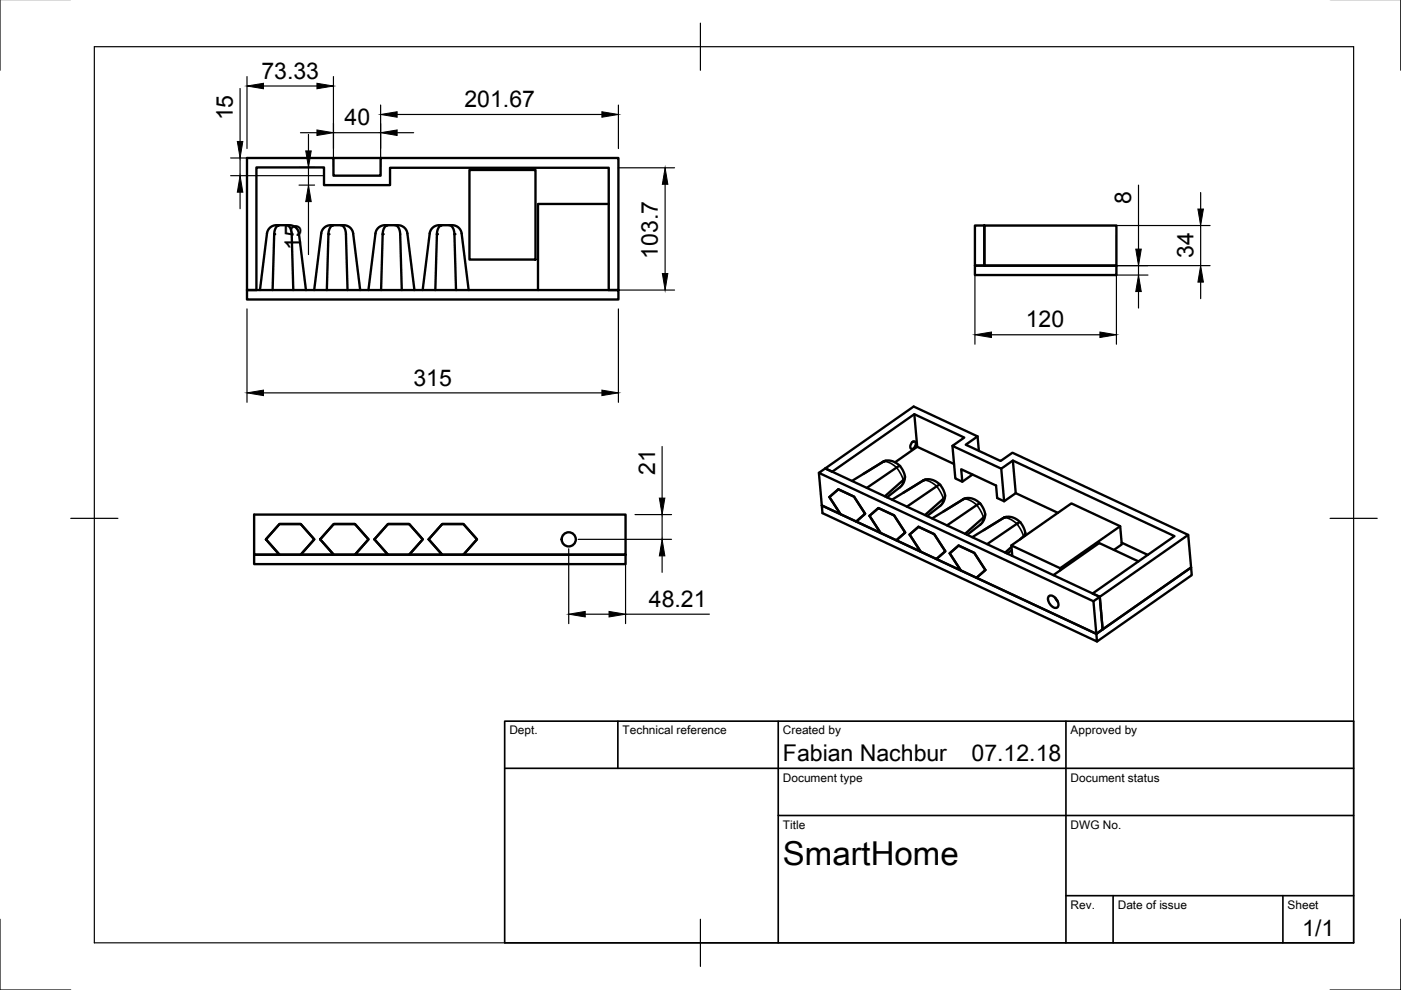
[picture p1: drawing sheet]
<svg xmlns="http://www.w3.org/2000/svg" width="297mm" height="210mm" viewBox="0 0 297 210" stroke-linecap="round" stroke-linejoin="round" font-family="sans-serif">
<!-- layer: Visible -->
<g fill="#000">
<circle cx="58.1" cy="49.6" r=".25"/>
<circle cx="69.6" cy="49.6" r=".25"/>
<circle cx="81.1" cy="49.6" r=".25"/>
<circle cx="92.6" cy="49.6" r=".25"/>
<circle cx="96.3" cy="49.6" r=".25"/>
<circle cx="187.3" cy="97.8" r=".25"/>
<circle cx="195.8" cy="101.8" r=".25"/>
<circle cx="212.8" cy="109.8" r=".25"/>
<circle cx="215.6" cy="111.1" r=".25"/>
</g>
<g fill="none" stroke="#000" stroke-width=".5">
<path d="M52.4 33.5h18.3v3.7h10v-3.7h50.4v28h-2v-25.9h-46.4v3.6h-14v-3.7h-14.3v26h-2zM70.7 33.5h10M99.5 36h14v19h-14zM59.2 47.7l1.8 .1 .5 .5 .3 .7 .4 12.5M60.7 47.7l1 .1 .7 .2 .6 .5 .3 .6 1.6 12.4M70.7 47.7l1.9 .1 .4 .5 .3 .7 .4 12.5M72.2 47.7l1 .1 .7 .2 .6 .5 .3 .7 1.6 12.3M82.2 47.7l1.9 .1 .4 .5 .3 .7 .4 12.5M83.7 47.7l1 .1 .7 .2 .6 .5 .3 .7 1.6 12.3M93.7 47.7l1.8 .1 .5 .5 .3 .7 .4 12.5M95.2 47.7l1 .1 .7 .2 .6 .5 .3 .7 1.6 12.3M129.1 43.2h-15v18.3"/>
<path d="M206.7 56.3h30v2h-30zM206.7 47.8h2v8.5h-2zM208.7 47.8h28v8.5h-28zM52.4 61.5h78.7v2h-78.7zM55.1 61.5l1.6-12.3 .3-.7 .6-.5 .7-.2 .9-.1-.7 .5-.3 1.2-.4 12.1M66.6 61.5l1.6-12.3 .3-.7 .6-.5 .7-.2 .9-.1-.7 .5-.3 1.2-.4 12.1M78.1 61.5l1.6-12.4 .3-.6 .6-.5 .7-.2 .9-.1-.7 .5-.4 1.2-.3 12.1M89.6 61.5l1.6-12.3 .3-.7 .6-.5 .7-.2 .9-.1-.7 .5-.3 1.2-.4 12.1M187.6 97.7l-4.6 2.8M189.8 98l4.7-3.3 7.8 3.7M190.8 98.8l-.7-.6-.8-.4-.8-.2-.8 .1-7.1 4.3M190.8 98.8l-.6 .3-6.4 4.3"/>
<path d="M190.8 98.8l.9 1.5 .2 .7-.1 .4-4.2 3.8M193.3 93.9l.7-.3a1.01 1.01 0 0 1-.8 1.6 .87 .87 0 0 1 .1-1.3zM193.9 87.8l.6 6.9M201.9 94.5l.6 6.9 1.5 .7 2.2-1.5M207.3 92.5l.2 3.1M212.3 99.4l.6 6.9M214.7 97.6l.7 7M53.9 117.6h78.7v2h-78.7zM53.9 109.1h78.7v8.5h-34.3l2.8-3.2-2.8-3.3h-4.5l-2.9 3.3 2.9 3.2h-7l2.8-3.2-2.8-3.3h-4.5l-2.9 3.3 2.9 3.2h-7l2.8-3.2-2.8-3.3h-4.5l-2.9 3.3 2.9 3.2h-7l2.8-3.2-2.8-3.3h-4.5l-2.9 3.3 2.9 3.2h-5.4zM59.3 111.1h4.5l2.8 3.3-2.8 3.2h-4.5l-2.9-3.2zM70.8 111.1h4.5l2.8 3.3-2.8 3.2h-4.5l-2.9-3.2zM82.3 111.1h4.5l2.8 3.3-2.8 3.2h-4.5l-2.9-3.2z"/>
<path d="M93.8 111.1h4.5l2.8 3.3-2.8 3.2h-4.5l-2.9-3.2zM173.6 100.3l.6 6.9 4 1.8-2.4-3.6 1.9-1.7 3.4 1.6 2.3 3.6-1.9 1.7 5.2 2.4-2.3-3.6 1.8-1.7 3.4 1.6 2.3 3.6-1.9 1.7 5.2 2.4-2.3-3.7 1.8-1.6 3.4 1.5 2.3 3.7-1.9 1.6 5.2 2.5-2.3-3.7 1.8-1.6 3.4 1.5 2.3 3.7-1.9 1.6 25.4 11.9-.6-6.9 1.4-1M175.8 105.4l1.9-1.7 3.4 1.6 2.3 3.6-1.9 1.7-3.3-1.6zM184.4 109.4l1.8-1.7 3.4 1.6 2.3 3.6-1.9 1.7-3.3-1.6zM191.9 101.1l-.2 1-.5 .9-3.1 2.4M192.3 107.4l6.4-4.3 .6-.3 .9 1.4 .2 .8-.1 .4-4.2 3.8M192.9 113.3l1.8-1.6 3.4 1.5 2.3 3.7-1.9 1.6-3.3-1.5zM196.1 101.7l-4.6 2.8M199.3 102.8l-.7-.6-.8-.4-.8-.2-.8 .1-7.1 4.2M200.4 105.1l-.2 1-.5 .8-3.1 2.5M201.4 117.3l1.8-1.6 3.4 1.5 2.3 3.7-1.9 1.6-3.3-1.5zM204 102.1l-.2-2.6 7.4 3.4 .2 2.7 1.5 .7 2.5-1.7"/>
<path d="M204.3 105.8l.8-.2 1 .1 .9 .4 .8 .7M204.3 105.8h.1M204.3 105.8l-6.7 4.1M204.6 105.7l-4.6 2.7M207.8 106.8l-.6 .2-6.4 4.4M207.8 106.8l.9 1.5 .2 .7-.1 .4-4.2 3.8M208.9 109l-.2 1.1-.5 .8-3.1 2.5M213.1 109.7l-4.6 2.7M214.4 115.6l10.4 4.9v.4M214.5 116l-1.4 1.2M214.5 116.6l-.9 .8M215.4 104.6l8.9 4.1"/>
<path d="M216.3 110.7l-1.5-1-.8-.1h-.8l-7.1 4.3M216.3 110.7l-.6 .3-6.4 4.4M216.3 110.7l.7 1.2 .4 1.1-.2 .5-.9 .8M217.4 113l-.1 .6M236.2 116.6l1.6-1.2-.3-3.8-10.3-4.9-12.8 8.9 .2 2.3M237.5 111.6l-12.7 8.9M237.8 115.1l5.5 2.5M241.4 119l-8.3-3.9-9.8 6.8M251.9 113.4l.6 6.9-18.7 13.2-.6-7-1.5-.7 17.3-12.1-34.3-16.1-2.4 1.8-10.4-4.9 2.5-1.7-10.5-5-17.5 12.2-1.4-.7 18.7-13.1 13.6 6.3-2.5 1.8 7.3 3.4 2.6-1.7 37.2 17.4-18.7 13.1M222.3 126.4a1.29 1.29 0 0 1 1.8 .9 1.14 1.14 0 0 1-.1 1.6 1.86 1.86 0 0 1-1.7-2.5zM223.7 126.7l.5 .8M233.2 126.5l.6 7-1.4 .9-58.2-27.2 .2 1.6 58.2 27.2-.2-1.6 20.1-14.1 .2 1.6-20.1 14.1"/>
<path d="M233.2 126.5l-58.2-27.2-1.4 1 58.2 27.2"/>
<circle cx="120.6" cy="114.4" r="1.5"/>
</g>
<!-- layer: Visible Narrow -->
<path d="M187.1 98l.7-.1 .9 .2 1.1 .8 .6 .7 1.1 2.2-.2 .9-.5 .6M195.6 101.9l.6-.1 1 .3 1.1 .8 .6 .7 1.1 2.1-.2 .9-.5 .7M204.1 105.9l.6-.1 .9 .3 1.1 .7 .7 .7 1.1 2.2-.2 .9-.5 .7M212.6 109.9l.5-.1 .8 .1 1.6 1.1 1.1 1.6 .4 1.2" fill="none" stroke="#000" stroke-width=".35"/>
<!-- layer: Border -->
<path d="M0 -.1v15M297 -.1v15M20 9.9h267v190h-267zM148.5 4.9v10M15 109.9h10M282 109.9h10M0 194.9v15h15M148.5 194.9v10M297 194.9v15h-15" fill="none" stroke="#000" stroke-width=".25"/>
<!-- layer: TitleBlock -->
<path d="M107 152.9h180v47h-180zM131 152.9v10M165 152.9v47M226 152.9v47M107 162.9h180M165 172.9h122M226 189.9h61M236 189.9v10M272 189.9v10" fill="none" stroke="#000" stroke-width=".35"/>
<!-- layer: Dimensions -->
<g fill="none" stroke="#000" stroke-width=".25">
<path d="M50.9 18.8v11.2M52.4 16.2v15.3M55.9 18.2h11.3M70.7 16.2v19M48.9 37.2h19.8M48.9 33.5h19.8M50.9 33.5v3.7M63.4 35.5h3.3M63.4 39.2h3.3M63.7 28.1h3.5M65.4 28.5v3.5M65.4 35.5v3.7"/>
<path d="M70.7 28.1h10M80.7 22.3v12.9M84.2 24.3h43.4M84.2 28.1h3.5M131.1 35.6h11.9M131.1 22.3v9.2M141 39.1v18.9M241.4 39.3v13.5M50.9 40.7v3.5M65.4 42.7v11.3M206.7 49.8v23.2M208.7 58.3h34.7"/>
<path d="M208.7 56.3h47.9M208.7 47.8h47.9M236.7 49.8v23.2M241.4 56.3v2M254.6 40.8v3.5M254.6 47.8v8.5M254.6 59.8v3.5M52.4 65.5v19.8M131.1 61.5h11.9M131.1 65.5v19.8M210.2 71h23M241.4 61.8v3.5"/>
<path d="M55.9 83.3h71.7M140.4 94.7v10.9M120.6 116.4v15.8M122.6 114.4h19.8M132.6 119.6v12.6M134.6 109.1h7.8M140.4 109.1v5.3M140.4 117.9v3.5M124.1 130.2h5M132.6 130.2h17.8"/>
</g>
<g fill="#000" stroke="#000" stroke-width=".21">
<path d="M52.4 18.2l3.5-.5v1.1zM67.2 17.7l3.5 .5-3.5 .6zM50.3 30h1.2l-.6 3.5zM64.8 32h1.2l-.6 3.5zM67.2 27.6l3.5 .5-3.5 .6zM80.7 24.3l3.5-.6v1.2zM80.7 28.1l3.5-.5v1.1zM127.6 23.7l3.5 .6-3.5 .6zM141 35.6l.6 3.5h-1.2zM50.9 37.2l.6 3.5h-1.2zM65.4 39.2l.6 3.5h-1.2zM140.4 58h1.2l-.6 3.5z"/>
<path d="M240.8 52.8h1.2l-.6 3.5zM254.6 56.3l.5 3.5h-1.1zM254 44.3h1.1l-.5 3.5zM206.7 71l3.5-.6v1.2zM233.2 70.4l3.5 .6-3.5 .6zM241.4 58.3l.6 3.5h-1.2zM52.4 83.3l3.5-.6v1.2zM127.6 82.7l3.5 .6-3.5 .6zM140.4 114.4l.6 3.5h-1.2zM139.8 105.6h1.2l-.6 3.5zM120.6 130.2l3.5-.6v1.2zM129.1 129.6l3.5 .6-3.5 .6z"/>
</g>
<text font-size="7" x="166" y="183.4">SmartHome</text>
<g font-size="4.9">
<text x="55.4" y="16.7">73.33</text>
<text x="98.5" y="22.7">201.67</text>
<text x="49.4" y="25.5" transform="rotate(-90 49.4 25.5)">15</text>
<text x="73.1" y="26.6">40</text>
<text x="239.8" y="43.3" transform="rotate(-90 239.8 43.3)">8</text>
<text x="63.9" y="53" transform="rotate(-90 63.9 53)">15</text>
<text x="139.5" y="54.8" transform="rotate(-90 139.5 54.8)">103.7</text>
<text x="253" y="54.8" transform="rotate(-90 253 54.8)">34</text>
<text x="217.5" y="69.4">120</text>
<text x="87.7" y="81.7">315</text>
<text x="138.9" y="100.7" transform="rotate(-90 138.9 100.7)">21</text>
<text x="137.6" y="128.7">48.21</text>
<text x="166" y="161.4">Fabian Nachbur</text>
<text x="206" y="161.4">07.12.18</text>
<text x="276.1" y="198.5">1/1</text>
</g>
<g font-size="2.5">
<text x="108" y="155.7">Dept.</text>
<text x="132" y="155.7">Technical reference</text>
<text x="166" y="155.7">Created by</text>
<text x="227" y="155.7">Approved by</text>
<text x="166" y="165.7">Document type</text>
<text x="227" y="165.7">Document status</text>
<text x="166" y="175.7">Title</text>
<text x="227" y="175.7">DWG No.</text>
<text x="227" y="192.7">Rev.</text>
<text x="237" y="192.7">Date of issue</text>
<text x="273" y="192.7">Sheet</text>
</g>
</svg>
